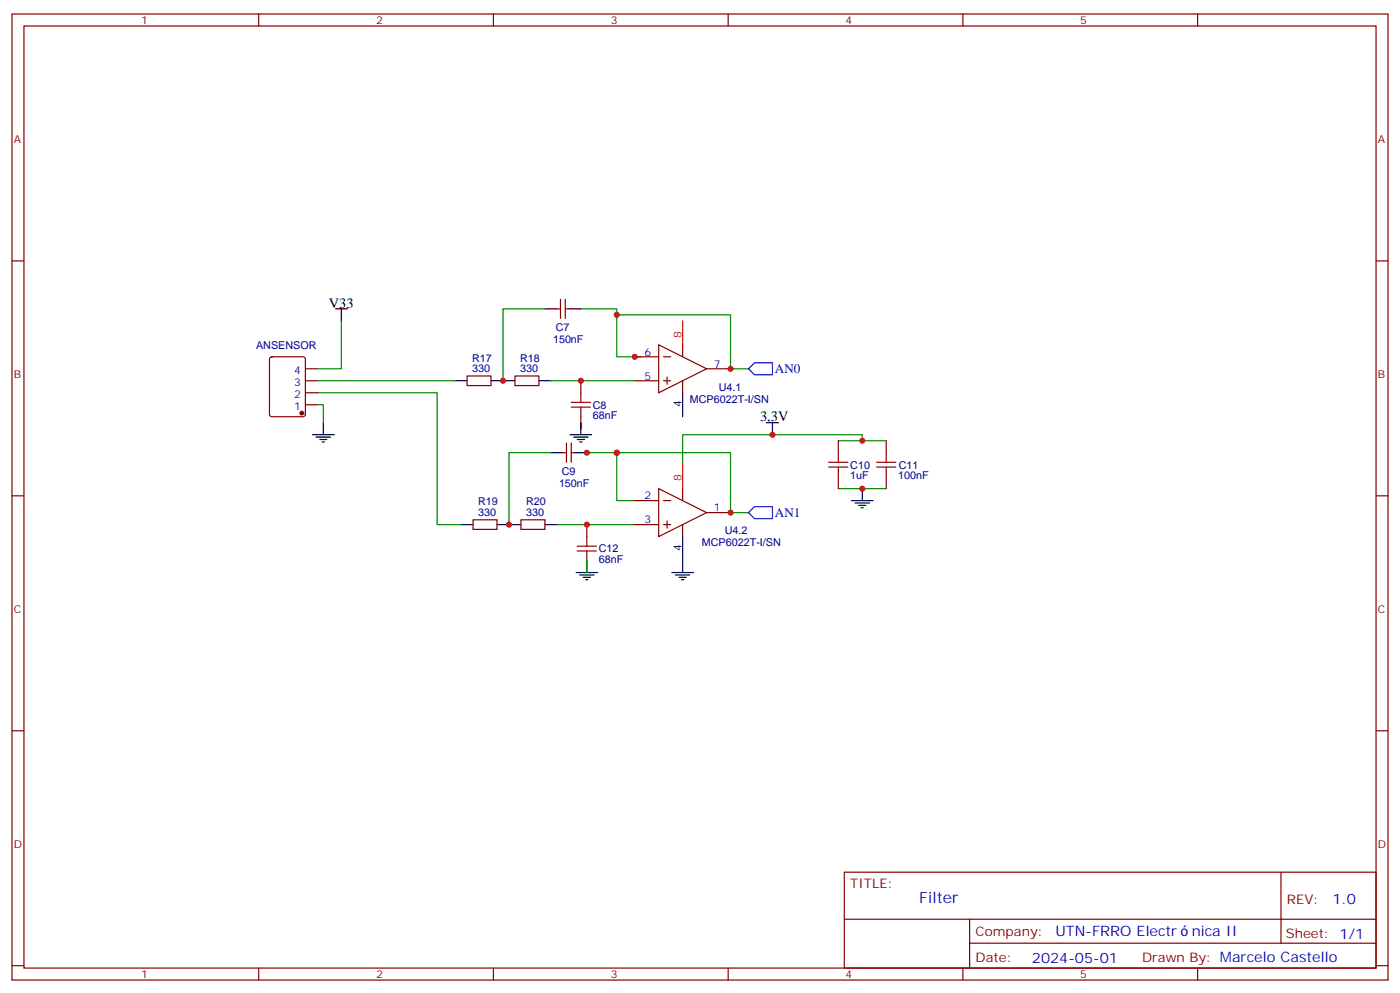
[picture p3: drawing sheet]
<svg xmlns="http://www.w3.org/2000/svg" width="412mm" height="292mm" viewBox="0 0 412 292" stroke-linecap="round" stroke-linejoin="round" font-family="sans-serif">
<g fill="none" stroke="#870000" stroke-width=".35">
<path d="M3.5 4.1h405.4v284.4h-405.4zM7.1 7.7h398.2v277.2h-398.2zM76.2 4.1v3.6M145.3 4.1v3.6M214.5 4.1v3.6M283.6 4.1v3.6M352.8 4.1v3.6M3.5 76.8h3.6M405.3 76.8h3.6M164 90.9h1.1M165.1 88.1v5.6M166.5 88.1v5.6"/>
<path d="M166.5 90.9h1.1M79.6 105.2l.5-.2h9.2l.6 .5 .1 16.5-.5 .6-9.4 .1-.7-.5v-16.5zM90 119.1h3.5M90 115.6h3.5M90 112.1h3.5M90 108.5h3.5M137.6 110.7h7v2.8h-7zM151.7 110.7h7v2.8h-7zM171.1 112.1v3.5M187 112.1h7M187 105h7M194 101.5l14.1 7-14.1 7.1z"/>
<path d="M195.4 112.1h2.2M195.4 105h2.2M196.5 111v2.1M201.1 101.5v3.5M201.1 112.1v3.5M208.1 108.5h7.1M165.8 133.2h1.1M166.9 130.4v5.7M168.3 130.4v5.7M168.3 133.2h1M171.1 122.7v3.5M246.9 129.7v3.5"/>
<path d="M261.1 129.7v3.5M3.5 145.9h3.6M139.3 153h7.1v2.8h-7.1zM153.5 153h7v2.8h-7zM172.9 154.4v3.5M187 147.4h7M187 154.4h7M194 143.8l14.1 7.1-14.1 7zM195.4 147.4h2.2M195.4 154.4h2.2M196.5 153.4v2.1M201.1 143.8v3.6"/>
<path d="M201.1 154.4v3.5M208.1 150.9h7.1M246.9 140.3v3.5M261.1 140.3v3.5M405.3 145.9h3.6M172.9 165v3.5M3.5 215.1h3.6M405.3 215.1h3.6M248.7 256.7h156.6v28.2h-156.6zM377.3 256.7v20.9M248.7 270.6h156.5M285.6 277.6h119.6"/>
<path d="M285.6 270.6v14.1M3.5 284.2h3.6M76.2 284.9v3.6M145.3 284.9v3.6M214.5 284.9v3.6M283.6 284.9v3.6M352.8 284.9v3.6M405.3 284.2h3.6"/>
</g>
<g fill="none" stroke="#008700" stroke-width=".35">
<path d="M100.5 94.4v14.1h-7M160.5 90.9h-12.3v21.2M171.1 90.9h10.6v14.1h7M181.7 92.7h33.5v15.8h5.3M93.5 115.6h35.3v38.8h7M93.5 119.1h1.7v5.3M93.5 112.1h40.6M162.3 112.1h24.7M162.3 133.2h-12.4v21.2M169.3 133.2h12.4M171.1 124.4v1.8M181.7 133.2v14.2h5.3"/>
<path d="M181.7 133.2h33.5v17.7h5.3M246.9 129.7h14.2M254 129.7v-1.7h-52.9v8.8M164 154.4h23M246.9 143.8h14.2M172.9 165v3.5"/>
</g>
<g fill="none" stroke="#000" stroke-width=".35">
<path d="M98.8 90.9h3.5M100.5 90.9v3.5M160.5 90.9h3.5M167.6 90.9h3.5M134.1 112.1h3.5M144.6 112.1h7.1M158.7 112.1h3.6M201.1 115.6v7.1M92.1 128h6.3M93.1 128.7h4.3M94.2 129.4h2.1M94.9 130.1h.7"/>
<path d="M95.2 124.4v3.6M162.3 133.2h3.5M167.9 128h6.4M169 128.7h4.2M169.3 133.2h3.6M170 129.4h2.2M170.7 130.1h.7M171.1 124.4v3.6M225.8 124.4h3.5M227.5 124.4v3.6M135.8 154.4h3.5M146.4 154.4h7.1"/>
<path d="M160.5 154.4h3.5M201.1 157.9v10.6M250.8 147.4h6.4M251.9 148.1h4.2M252.9 148.8h2.2M253.6 149.5h.8M254 143.8v3.6M169.7 168.5h6.3M170.7 169.2h4.3M171.8 169.9h2.1M172.5 170.6h.7M172.9 165v3.5"/>
<path d="M197.9 168.5h6.4M199 169.2h4.2M200 169.9h2.1M200.7 170.6h.7"/>
</g>
<g fill="none" stroke="#a10000" stroke-width=".35">
<path d="M168.3 118.4h5.6M168.3 119.8h5.6M171.1 115.6v2.8M171.1 119.8v2.9M244.1 137.5h5.7M244.1 136.1h5.7M246.9 133.2v2.9M246.9 137.5v2.8M258.2 137.5h5.7M258.2 136.1h5.7M261.1 133.2v2.9M261.1 137.5v2.8"/>
<path d="M172.9 157.9v2.9M170 160.8h5.7M170 162.2h5.7M172.9 162.2v2.8"/>
</g>
<circle cx="88.9" cy="121.6" r=".53" fill="#870000" stroke="#870000" stroke-width=".35"/>
<path d="M201.1 94.4v7.1M201.1 136.8v7" fill="none" stroke="#f00" stroke-width=".35"/>
<path d="M220.5 108.5l1.7-1.7h5.3v3.5h-5.3zM220.5 150.9l1.7-1.8h5.3v3.5h-5.3z" fill="none" stroke="#00f" stroke-width=".35"/>
<g fill="#c00">
<circle cx="181.7" cy="133.2" r=".88"/>
<circle cx="227.5" cy="128" r=".88"/>
<circle cx="254" cy="129.7" r=".88"/>
<circle cx="254" cy="143.8" r=".88"/>
<circle cx="187" cy="105" r=".88"/>
<circle cx="148.2" cy="112.1" r=".88"/>
<circle cx="171.1" cy="112.1" r=".88"/>
<circle cx="149.9" cy="154.4" r=".88"/>
<circle cx="172.9" cy="154.4" r=".88"/>
<circle cx="172.9" cy="133.2" r=".88"/>
<circle cx="215.2" cy="150.9" r=".88"/>
<circle cx="181.7" cy="92.7" r=".88"/>
<circle cx="215.2" cy="108.5" r=".88"/>
</g>
<text font-size="4.6" fill="#00f" x="270.8" y="265.7">Filter</text>
<g font-size="4.2">
<text x="96.9" y="90.5">V33</text>
<text x="223.9" y="124">3,3V</text>
</g>
<g font-size="4.2" fill="#00f">
<text x="392.5" y="266">1.0</text>
<text x="310.9" y="275.5">UTN-FRRO Electr</text>
<text x="351.1" y="275.5">nica II</text>
<text x="304" y="283.3">2024-05-01</text>
</g>
<g font-size="3.9" fill="#00f">
<text x="228.2" y="109.8">AN0</text>
<text x="228.2" y="152.1">AN1</text>
</g>
<g font-size="3.9" fill="#800">
<text x="250.5" y="261.3">TITLE:</text>
<text x="379.1" y="266">REV:</text>
<text x="287.4" y="275.5">Company:</text>
<text x="378.7" y="276.1">Sheet: 1/1</text>
<text x="287.4" y="283.2">Date:</text>
<text x="336.4" y="283.3">Drawn By: Marcelo Castello</text>
</g>
<g font-size="3.2" fill="#800">
<text x="41.6" y="7.1">1</text>
<text x="110.8" y="7.1">2</text>
<text x="179.9" y="7.1">3</text>
<text x="249.1" y="7.1">4</text>
<text x="318.2" y="7.1">5</text>
<text x="4.1" y="42.2">A</text>
<text x="405.9" y="42.2">A</text>
<text x="4.1" y="111.4">B</text>
<text x="405.9" y="111.4">B</text>
<text x="4.1" y="180.5">C</text>
<text x="405.9" y="180.5">C</text>
<text x="4.1" y="249.7">D</text>
<text x="405.9" y="249.7">D</text>
<text x="41.6" y="287.9">1</text>
<text x="110.8" y="287.9">2</text>
<text x="179.9" y="287.9">3</text>
<text x="249.1" y="287.9">4</text>
<text x="318.2" y="287.9">5</text>
</g>
<g font-size="3.2" fill="#000080">
<text x="162.9" y="100.9">150nF</text>
<text x="163.7" y="97.3">C7</text>
<text x="75.4" y="102.6">ANSENSOR</text>
<text x="139.1" y="106.4">R17</text>
<text x="153.2" y="106.4">R18</text>
<text x="139.1" y="109.6">330</text>
<text x="153.2" y="109.6">330</text>
<text x="203.2" y="118.5">MCP6022T-I/SN</text>
<text x="211.7" y="115">U4.1</text>
<text x="174.6" y="123.5">68nF</text>
<text x="174.6" y="120.3">C8</text>
<text x="250.5" y="137.9">C10</text>
<text x="264.8" y="137.9">C11</text>
<text x="164.7" y="143.2">150nF</text>
<text x="165.5" y="139.7">C9</text>
<text x="250.5" y="141.1">1uF</text>
<text x="264.6" y="141.1">100nF</text>
<text x="140.8" y="148.8">R19</text>
<text x="155" y="148.8">R20</text>
<text x="140.8" y="151.9">330</text>
<text x="155" y="151.9">330</text>
<text x="206.7" y="160.8">MCP6022T-I/SN</text>
<text x="213.5" y="157.3">U4.2</text>
<text x="176.4" y="165.8">68nF</text>
<text x="176.4" y="162.6">C12</text>
</g>
<g font-size="3.2" fill="#f00">
<text x="200.7" y="99.4" transform="rotate(-90 200.7 99.4)">8</text>
<text x="200.7" y="141.7" transform="rotate(-90 200.7 141.7)">8</text>
</g>
<g font-size="3.2" fill="#00f">
<text x="189.9" y="104.7">6</text>
<text x="86.6" y="113.5">3</text>
<text x="86.6" y="110">4</text>
<text x="189.9" y="111.7">5</text>
<text x="210.3" y="108.2">7</text>
<text x="86.6" y="117">2</text>
<text x="86.6" y="120.5">1</text>
<text x="189.9" y="147">2</text>
<text x="189.9" y="154.1">3</text>
<text x="210.3" y="150.5">1</text>
</g>
<g font-size="3.2">
<text x="200.7" y="119.7" transform="rotate(-90 200.7 119.7)">4</text>
<text x="200.7" y="162.1" transform="rotate(-90 200.7 162.1)">4</text>
</g>
</svg>
